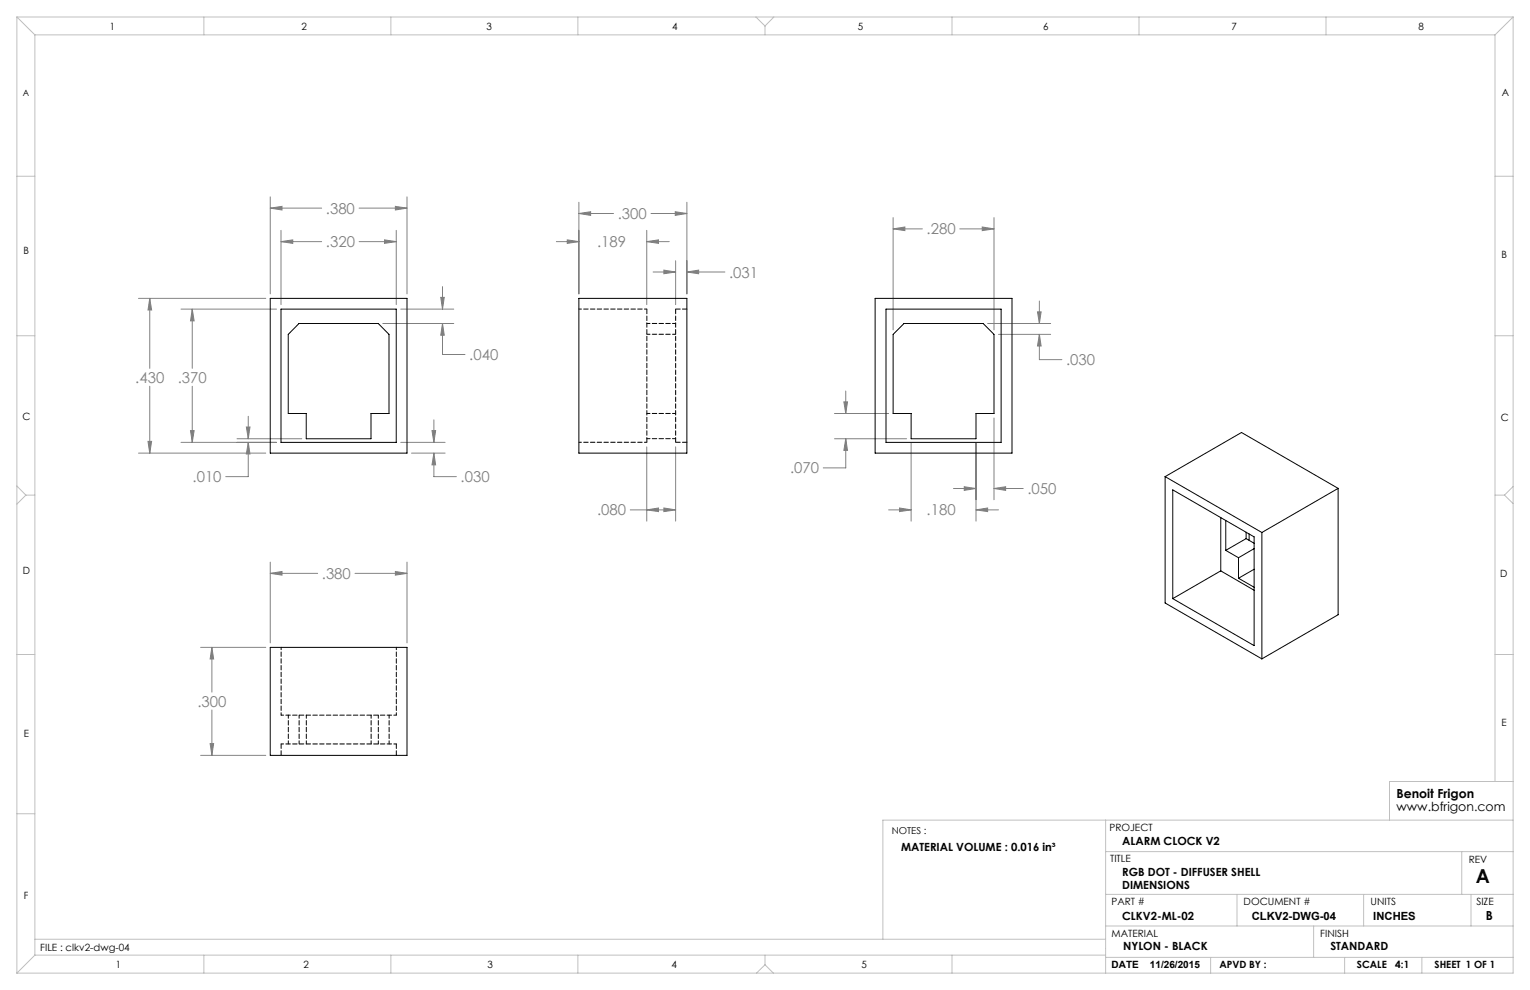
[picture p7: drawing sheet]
<svg xmlns="http://www.w3.org/2000/svg" width="432mm" height="279mm" viewBox="0 0 432 279" stroke-linecap="round" stroke-linejoin="round" font-family="sans-serif">
<g fill="none" stroke="#808080" stroke-width=".28">
<path d="M76.3 58.7l3.3-.5v1.1zM76.3 55.6v27.3M76.3 58.7h14.5M101.4 58.7h13.5M111.6 58.2l3.3 .5-3.3 .6zM114.9 55.6v27.3M163.4 57.1v25.8M190.6 59.8l3.3 .5-3.3 .5zM193.9 57.1v25.8M79.3 68.2l3.3-.5v1zM79.3 65v21M79.3 68.2h11.5"/>
<path d="M101.4 68.2h10.4M108.5 67.7l3.3 .5-3.3 .5zM111.8 65v21M157 68.2h6.4M160.1 67.7l3.3 .5-3.3 .5zM163.4 60.3l3.3-.5v1zM163.4 60.3h9.7M182.5 68.2l3.3-.5v1zM182.5 68.2h6.4M182.5 65v21M183.7 60.3h10.2M184.3 76.8h6.4"/>
<path d="M187.4 76.2l3.3 .6-3.3 .5zM190.7 73.6v12.4M193.9 76.8l3.3-.6v1.1zM193.9 76.8h10.7M252.1 64.6l3.3-.5v1zM252.1 61.4v31.7M252.1 64.6h8.2M270.9 64.6h9.6M277.2 64.1l3.3 .5-3.3 .5zM280.5 61.4v31.7M39.1 84.2h35.9M42.3 84.2l.5 3.3h-1z"/>
<path d="M42.3 84.2v19.8M51.1 87.2h26.9M54.3 87.2l.5 3.4h-1zM54.3 87.2v16.8M108 91.3h20.1M113.1 87.2h15M124.4 83.9h1l-.5 3.3zM124.9 91.3l.5 3.3h-1zM124.9 91.3v8.7h6.3M124.9 80.9v6.3M278.7 91.3h17.8M281.8 94.4h14.7"/>
<path d="M292.8 88h1l-.5 3.3zM293.3 94.4l.5 3.2h-1zM293.3 94.4v7.1h6.4M293.3 84.9v6.4M42.3 109v18.9M54.3 109v15.8M70.1 117.5v6.3M122.4 118.5v6.3M235.5 116.7h15.3M238.2 113.4h1l-.5 3.3zM238.7 110.3v6.4M280.5 118v23"/>
<path d="M39.1 127.9h35.9M41.8 124.6h1l-.5 3.3zM51.1 124.8h26.9M53.8 121.5h1l-.5 3.3zM66.9 123.8h18.3M69.5 120.5h1.1l-.5 3.3zM70.1 124.8l.5 3.3h-1.1zM70.1 124.8v9.7h-6.4M113.1 124.8h12.5M116.1 127.9h9.5M121.9 121.5h1l-.5 3.3zM122.4 127.9l.5 3.3h-1z"/>
<path d="M122.4 127.9v6.6h6.4M182.5 126.1v21M190.7 126.1v21M235.5 123.8h20.4M238.7 123.8l.5 3.3h-1zM238.7 123.8v8.2h-6.4M257.1 125.1v22M269.1 137.9h6.3M272.1 137.4l3.3 .5-3.3 .5zM275.4 125.1v22M280.5 137.9l3.3-.5v1zM280.5 137.9h8.3"/>
<path d="M76.3 158.6v22.8M114.9 158.6v22.8M177.9 143.9h12.8M182.5 143.9l3.3-.5v1zM187.4 143.4l3.3 .5-3.3 .5zM250.8 143.9h6.3M253.9 143.4l3.2 .5-3.2 .5zM275.4 143.9l3.3-.5v1zM275.4 143.9h6.4M76.3 161.8l3.3-.5v1zM76.3 161.8h13.3M100.2 161.8h14.7"/>
<path d="M111.6 161.3l3.3 .5-3.3 .5zM56.6 182.7h18.4M59.8 182.7l.5 3.3h-1zM59.8 182.7v12.6M56.6 213.2h18.4M59.3 209.9h1l-.5 3.3zM59.8 200.4v12.8"/>
</g>
<g fill="none" stroke="#c0c0c0" stroke-width=".28">
<path d="M4.8 4.8l5 5M4.8 4.8h422.2M4.8 4.8v269.8M9.8 9.8h412.1M9.8 9.8v259.8M57.5 4.8v5M110.3 4.8v5M163.1 4.8v5M213.3 4.8l2.6 2.5M215.9 7.3v2.5M218.4 4.8l-2.5 2.5M268.7 4.8v5"/>
<path d="M321.5 4.8v5M374.2 4.8v5M421.9 9.8v210.8M427 4.8l-5.1 5M427 4.8v269.8h-422.2M4.8 49.7h5M421.9 49.7h5.1M4.8 94.8h5M421.9 94.8h5.1M4.8 137.2l2.5 2.5M7.3 139.7l-2.5 2.6M7.3 139.7h2.5"/>
<path d="M421.9 139.7h2.7M424.6 139.7l2.4 2.4M427 137.3l-2.4 2.4M4.8 184.7h5M421.9 184.7h5.1M4.8 229.7h5M312 231.5v43.1M427 231.5h-177.8v33.6M427 220.6h-34.9v10.9M312 240.3h115M312 252.4h115M349.1 252.4v8.9"/>
<path d="M384.8 252.4v8.9M412.5 240.3v12.1M415.1 252.4v8.9M9.8 265.1h302.2M9.8 269.6l-5 5M9.8 269.6h302.2M57.5 269.6v5M110.3 269.6v5M163.1 269.6v5M215.9 272.3l-2.4 2.3M215.9 272.3l2.4 2.3M215.9 269.6v2.7"/>
<path d="M268.7 269.6v5M312 270.2h115M312 261.3h115M341.7 270.2v4.4M370.7 261.3v8.9M379.5 270.2v4.4M401.3 270.2v4.4"/>
</g>
<path d="M111.6 58.2l3.3 .5-3.3 .6zM76.3 58.7l3.3-.5v1.1zM42.3 84.2l.5 3.3h-1zM41.8 124.6h1l-.5 3.3zM54.3 87.2l.5 3.4h-1zM53.8 121.5h1l-.5 3.3zM121.9 121.5h1l-.5 3.3zM122.4 127.9l.5 3.3h-1zM79.3 68.2l3.3-.5v1zM108.5 67.7l3.3 .5-3.3 .5zM124.9 91.3l.5 3.3h-1zM124.4 83.9h1l-.5 3.3zM69.5 120.5h1.1l-.5 3.3zM70.1 124.8l.5 3.3h-1.1zM163.4 60.3l3.3-.5v1zM190.6 59.8l3.3 .5-3.3 .5zM182.5 68.2l3.3-.5v1zM160.1 67.7l3.3 .5-3.3 .5zM187.4 76.2l3.3 .6-3.3 .5zM193.9 76.8l3.3-.6v1.1zM182.5 143.9l3.3-.5v1zM187.4 143.4l3.3 .5-3.3 .5zM76.3 161.8l3.3-.5v1zM111.6 161.3l3.3 .5-3.3 .5zM59.8 182.7l.5 3.3h-1zM59.3 209.9h1l-.5 3.3zM253.9 143.4l3.2 .5-3.2 .5zM275.4 143.9l3.3-.5v1zM252.1 64.6l3.3-.5v1zM277.2 64.1l3.3 .5-3.3 .5zM280.5 137.9l3.3-.5v1zM272.1 137.4l3.3 .5-3.3 .5zM238.7 123.8l.5 3.3h-1zM238.2 113.4h1l-.5 3.3zM293.3 94.4l.5 3.2h-1zM292.8 88h1l-.5 3.3z" fill="#808080"/>
<g fill="none" stroke="#000" stroke-width=".28">
<path d="M76.3 84.2h38.6v43.7h-38.6zM79.3 87.2h32.5v37.6h-32.5zM84.4 91.3h22.4l3 3.1v22.3h-5.1v7.1h-18.3v-7.1h-5v-22.3zM163.4 84.2h30.5v43.7h-30.5zM247 84.2h38.6v43.7h-38.6zM250 87.2h32.5v37.6h-32.5zM252.1 94.4l3-3.1h22.4l3 3.1v22.3h-5.1v7.1h-18.3v-7.1h-5zM328.8 134.5v35.7l27.3 15.7M328.8 134.5l27.3 15.8M328.8 134.5l21.6-12.4 27.2 15.7M331 138.3l22.9 13.2v30.7l-22.9-13.3zM377.6 137.8v35.7l-21.5 12.4"/>
<path d="M377.6 137.8l-21.5 12.5M344.5 146.1v15M345.9 146.9v8.4M345.9 155.3l3.6 2.1M349.5 157.4v5.8M351.7 152l-5.8 3.3M351.7 150.2v1.8M351.7 152l2.2 1.3M352.5 150.7v1.8M353.9 154.8l-4.4 2.6M356.1 150.3v35.6M344.5 161.1l9.4 5.5"/>
<path d="M344.5 161.1l-13.5 7.8M349.5 163.2l4.4 2.5M353.9 160.7l-4.4 2.5M76.3 182.7h38.6v30.5h-38.6z"/>
</g>
<path d="M190.7 87.2h3.2M190.7 124.8h3.2M79.3 210v3.2M111.9 210v3.2" fill="none" stroke="#000" stroke-width=".28" stroke-dasharray="1.3 .6"/>
<path d="M190.7 87.2v37.6M182.6 124.8v-37.6" fill="none" stroke="#000" stroke-width=".28" stroke-dasharray="1.3 .6" stroke-dashoffset="-.1"/>
<path d="M182.6 87.2h-19.2M182.6 124.8h-19.2M79.3 201.8h32.6M79.3 201.8v-19.1M111.9 210h-32.6M111.9 201.8v-19.1" fill="none" stroke="#000" stroke-width=".28" stroke-dasharray="1.3 .6" stroke-dashoffset=".6"/>
<path d="M190.7 94.3h-8.1M190.7 91.3h-8.1M190.7 116.7h-8.1M190.7 123.8h-8.1M81.4 210v-8.2M84.4 210v-8.2M86.5 210v-8.2M104.7 210v-8.2M106.8 210v-8.2M109.8 210v-8.2" fill="none" stroke="#000" stroke-width=".28" stroke-dasharray="1.3 .6" stroke-dashoffset=".4"/>
<text font-size="5.4" x="416.5" y="249.1">A</text>
<g font-size="4.2" fill="#808080">
<text x="92" y="60.3">.380</text>
<text x="174.3" y="61.8">.300</text>
<text x="92" y="69.8">.320</text>
<text x="168.5" y="69.8">.189</text>
<text x="261.5" y="66.2">.280</text>
<text x="205.8" y="78.3">.031</text>
<text x="132.4" y="101.6">.040</text>
<text x="300.9" y="103.1">.030</text>
<text x="38.2" y="108.1">.430</text>
<text x="50.2" y="108.1">.370</text>
<text x="54.3" y="136.1">.010</text>
<text x="130" y="136.1">.030</text>
<text x="223" y="133.6">.070</text>
<text x="290" y="139.5">.050</text>
<text x="168.5" y="145.5">.080</text>
<text x="261.5" y="145.5">.180</text>
<text x="90.8" y="163.4">.380</text>
<text x="55.7" y="199.4">.300</text>
</g>
<g font-size="3.5">
<text x="394.1" y="225.3">Benoit Frigon</text>
<text x="394.1" y="228.8">www.bfrigon.com</text>
<text x="419.3" y="259.7">B</text>
</g>
<g font-size="3.2">
<text x="316.7" y="238.4">ALARM CLOCK V2</text>
<text x="254.3" y="240.1">MATERIAL VOLUME : 0.016 in³</text>
<text x="316.7" y="250.8">DIMENSIONS</text>
<text x="316.7" y="247.3">RGB DOT - DIFFUSER SHELL</text>
<text x="316.7" y="259.7">CLKV2-ML-02</text>
<text x="353.3" y="259.7">CLKV2-DWG-04</text>
<text x="387.6" y="259.7">INCHES</text>
<text x="317" y="268.2">NYLON - BLACK</text>
<text x="375.5" y="268.2">STANDARD</text>
</g>
<g font-size="2.8">
<text x="31" y="8.5">1</text>
<text x="85.1" y="8.5">2</text>
<text x="137.3" y="8.5">3</text>
<text x="189.7" y="8.5">4</text>
<text x="242.1" y="8.5">5</text>
<text x="294.4" y="8.5">6</text>
<text x="347.6" y="8.5">7</text>
<text x="400.3" y="8.5">8</text>
<text x="423.8" y="27.2">A</text>
<text x="6.7" y="71.8">B</text>
<text x="423.8" y="72.8">B</text>
<text x="6.4" y="118.6">C</text>
<text x="423.5" y="118.9">C</text>
<text x="6.5" y="162.1">D</text>
<text x="423.4" y="163">D</text>
<text x="6.7" y="207.9">E</text>
<text x="423.7" y="204.9">E</text>
<text x="313.1" y="234.6">PROJECT</text>
<text x="313.3" y="243.2">TITLE</text>
<text x="414.5" y="243.6">REV</text>
<text x="6.7" y="253.8">F</text>
<text x="313.7" y="255.3">PART #</text>
<text x="351" y="255.3">DOCUMENT #</text>
<text x="386.8" y="255.3">UNITS</text>
<text x="416.7" y="255.3">SIZE</text>
<text x="11.4" y="268.4">FILE : clkv2-dwg-04</text>
<text x="313.7" y="264.6">MATERIAL</text>
<text x="372.6" y="264.5">FINISH</text>
<text x="32.7" y="273.3">1</text>
<text x="85.7" y="273.3">2</text>
<text x="137.6" y="273.3">3</text>
<text x="189.6" y="273.3">4</text>
<text x="243.2" y="273.2">5</text>
<text x="313.7" y="273.3">DATE</text>
<text x="324.5" y="273.3">11/26/2015</text>
<text x="344.1" y="273.1">APVD BY :</text>
<text x="383" y="273.1">SCALE</text>
<text x="393.8" y="273.1">4:1</text>
<text x="404.9" y="273.1">SHEET 1 OF 1</text>
</g>
<text font-size="2.7" x="251.7" y="235.2">NOTES :</text>
<text font-size="2.5" x="6.4" y="27">A</text>
</svg>
